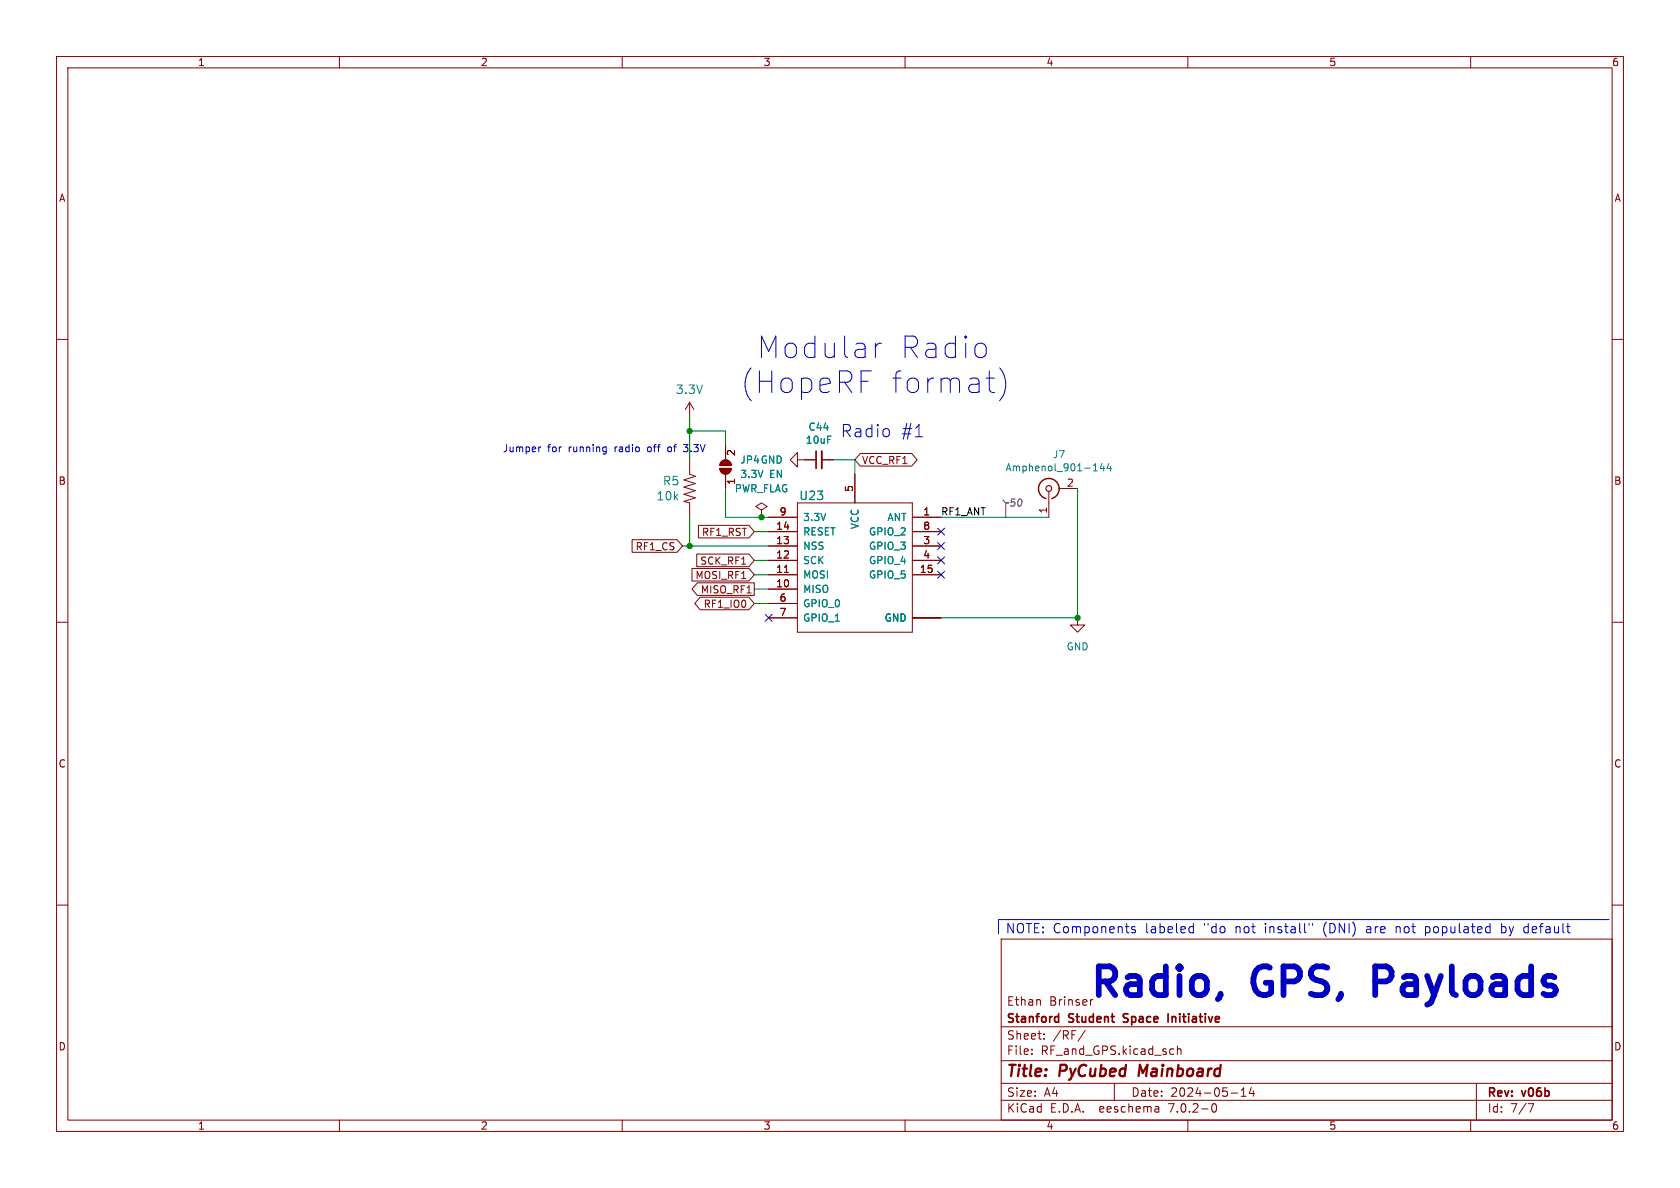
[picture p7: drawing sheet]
<svg xmlns="http://www.w3.org/2000/svg" width="297mm" height="210mm" viewBox="0 0 297 210" stroke-linecap="round" stroke-linejoin="round" font-family="sans-serif">
<g fill="none" stroke="#840000" stroke-width=".18">
<path d="M10 10h277v190h-277zM12 12h273v186h-273zM60 10v2M110 10v2M160 10v2M210 10v2M260 10v2M10 60h2M285 60h2M121.9 71.1v2.6M121.9 71.1l-.7 1.3M121.9 71.1l.8 1.3"/>
<path d="M128.3 78.7v2.6M111.7 95.4h8l.9 1.1-.9 1.1h-8zM121.9 81.3v2.5l1 .4-2 .6 2 .7-2 .6 2 .6-2 .7 2 .6-2 .6 1 .3v2.5M123.2 97.9h9.2l.9 1.2-.9 1.1h-9.2zM123.5 92.9h8.9l.9 1.1-.9 1.1h-8.9zM127.3 82.8h2a1.02 1.02 0 0 1-1 1 1.02 1.02 0 0 1-1-1zM127.6 81.6a1.02 1.02 0 0 1 1.1-.2 1.02 1.02 0 0 1 .6 .9h-2zM128.3 83.8v2.6M134.6 90.2l1-.7-1-.6-1 .6 1 .7v1.2M134.6 91.4h.1M135.9 91.4h5.1M135.9 99.1h5.1"/>
<path d="M135.9 96.5h5.1M135.9 94h5.1M141 81.3v-1.3l-1.3 1.3 1.3 1.3v-1.3h3.3M141 88.9h20.3v22.9h-20.3zM145.3 81.3h2M151.1 83.8v5.1M152.1 80.2h9.1l.9 1.1-.9 1.1h-9.1l-1-1.1zM161.3 91.4h5.1M161.3 99.1h5.1M161.3 96.5h5.1M161.3 94h5.1M185.4 86.9v4.5"/>
<path d="M187.2 86.4h3.3M10 110h2M122.3 100.5h10.1l.9 1.1-.9 1.1h-10.1zM123.3 103h10v2.3h-10l-1-1.2zM123.8 105.6h8.6l.9 1.1-.9 1.1h-8.6l-1-1.1zM135.9 104.1h5.1M135.9 101.6h5.1M135.9 109.2h5.1M135.9 106.7h5.1M138.7 101.2h.7M161.3 101.6h5.1M161.3 109.2h5.1"/>
<path d="M190.5 109.2v1.3h1.3l-1.3 1.3-1.3-1.3h1.3M285 110h2M10 160h2M285 160h2M177 166h108v32h-108zM60 198v2M110 198v2M160 198v2M177 194.5h108M177 191.5h108M177 187.5h108M177 181.5h108"/>
<path d="M182.4 186.3v.1M182.4 185.5v.1M184.6 183.6v.1M184.6 182.8v.1M191.9 182.1l-1.3 2M197 191.5v3M204.6 195.6l.3 .2v.8M204.9 196.5l-.5 .1M204.9 196h-.5M207.4 185.4l.1 .1M207.5 186.3l-.1 .1M208.1 184.9v1.5"/>
<path d="M208.1 185.5l.3-.1 .3 .1 .1 .9M210 198v2M214.4 195.2l.2-.1a.81 .81 0 0 1 .6 .6 .81 .81 0 0 1-.3 .8l-.2 .1a.81 .81 0 0 1-.3-1.4zM217.6 193.2h1.2M219.4 193.8h.9M219.4 192.7l.5-.4v1.5M221.2 192.2l-.3 1.1h.9M221.6 192.8v1M260 198v2M261 191.5v6.5M270.1 195.1h1l-.6 1.5"/>
</g>
<path d="M144.3 79.8v3M206.5 179.2v1.5" fill="none" stroke="#840000" stroke-width=".3"/>
<path d="M145.3 79.8v3" fill="none" stroke="#840000" stroke-width=".33"/>
<g fill="#840000" stroke="#840000" stroke-width=".18">
<path d="M127.3 82.8h2a1.02 1.02 0 0 1-1 1 1.02 1.02 0 0 1-1-1z"/>
<path d="M127.6 81.6a1.02 1.02 0 0 1 1.1-.2 1.02 1.02 0 0 1 .6 .9h-2z"/>
</g>
<path d="M184.9 88.1a1.81 1.81 0 0 1-1-2.8 1.81 1.81 0 0 1 3 0 1.81 1.81 0 0 1-1 2.8" fill="none" stroke="#840000" stroke-width=".25"/>
<circle cx="185.4" cy="86.4" r=".51" fill="none" stroke="#840000" stroke-width=".2"/>
<path d="M193.3 83.2h.7M194.8 81.9l-.3 .9h.8M195.1 82.4v.8M196 81.9l-.3 .9h.8M196.3 82.4v.8" fill="none" stroke="#008484" stroke-width=".18"/>
<path d="M177.3 88.4l.5 .5h.5h-.5v2.5" fill="none" stroke="#484848" stroke-width=".18"/>
<g fill="none" stroke="#0000c2" stroke-width=".18">
<path d="M95.6 79l-.2 .1M106.8 79l.4 .1M107.2 79v1l-.3 .3M107.2 79.8l-.4 .1M120.8 78.6h.8M120.8 79.7l.1 .1M154.8 60.7v2.5M155.8 60.7a.97 .97 0 0 0-1 .7M161.9 77.2h1.2M173.6 60.7l.6 .3 .2 .4v1.1l-.2 .3-.6 .4M174.4 66.8h1.4M175.1 69.2l.7 .2"/>
<path d="M176.7 65a4.4 4.4 0 0 1 0 5.8M200.7 163.9l-.4-.1-.3 .2 .1 .3 .6 .1v.4h-.7M210.5 163.8l.5 .1M211 164.8l-.5 .1M211 163.2v1.7M231.4 163.2v.4M232 163.2v.4M262.8 164.8h.6M262.8 163.9h.6M263.4 163.2v1.7M276.9 163.8h.7M277.3 164.8l.3 .1"/>
<path d="M284.5 162.6h-108v2.5"/>
</g>
<g fill="none" stroke="#008400" stroke-width=".18">
<path d="M121.9 76.2h6.4v2.5M121.9 73.7v7.6M120.6 96.5h15.3M121.9 91.4v5.1M128.3 86.4v5h7.6M133.3 99.1h2.6M133.3 94h2.6M147.3 81.3h3.8v2.5M166.4 91.4h19M190.5 86.4v22.8h-24.1M133.3 104.1h2.6M133.3 101.6h2.6"/>
<path d="M133.3 106.7h2.6"/>
</g>
<path d="M165.8 98.5l1.2 1.2M165.8 93.4l1.2 1.2M165.8 95.9l1.2 1.2M167 98.5l-1.2 1.2M167 93.4l-1.2 1.2M167 95.9l-1.2 1.2M135.3 108.6l1.2 1.2M136.5 108.6l-1.2 1.2M165.8 101l1.2 1.2M167 101l-1.2 1.2" fill="none" stroke="#000084" stroke-width=".18"/>
<g fill="#008400" stroke="#008400" stroke-width=".18">
<circle cx="190.5" cy="109.2" r=".46"/>
<circle cx="121.9" cy="76.2" r=".46"/>
<circle cx="134.6" cy="91.4" r=".46"/>
<circle cx="121.9" cy="96.5" r=".46"/>
</g>
<g font-size="7.1" fill="#0000c2">
<text x="193" y="176.5">Radio,</text>
<text x="222.1" y="176.5">GPS,</text>
<text x="245" y="176.5">Payloads</text>
</g>
<g font-size="5.3" fill="#0000c2">
<text x="133.3" y="63.7">Modular</text>
<text x="158.4" y="63.7">Radio</text>
<text x="130.8" y="69.9">(HopeRF</text>
<text x="157.1" y="69.9">format)</text>
</g>
<g font-size="3" fill="#0000c2">
<text x="148.6" y="77.5">Radio</text>
<text x="159.2" y="77.5">#1</text>
</g>
<g font-size="2.8" fill="#840000">
<text x="178" y="190.8">Title:</text>
<text x="187.4" y="190.8">PyCubed</text>
<text x="202" y="190.8">Mainboard</text>
</g>
<g font-size="2.3" fill="#0000c2">
<text x="177.8" y="165.1">NOTE: Components</text>
<text x="202.4" y="165.1">labeled</text>
<text x="212.8" y="165.1">&quot;do</text>
<text x="218.3" y="165.1">not</text>
<text x="223.6" y="165.1">install&quot;</text>
<text x="233.9" y="165.1">(DNI)</text>
<text x="241.6" y="165.1">are</text>
<text x="246.8" y="165.1">not</text>
<text x="252.1" y="165.1">populated</text>
<text x="265.6" y="165.1">by</text>
<text x="269.6" y="165.1">default</text>
</g>
<g font-size="2.1" fill="#008484">
<text x="119.4" y="69.8">3.3V</text>
<text x="116" y="88.6">10k</text>
<text x="117.1" y="86">R5</text>
<text x="141.3" y="88.6">U23</text>
</g>
<g font-size="2.1" fill="#840000">
<text x="178" y="177.9">Ethan</text>
<text x="185.5" y="177.9">Brinser</text>
<text x="178" y="183.9">Sheet:</text>
<text x="178" y="181.1">Stanford</text>
<text x="186.2" y="183.9">/RF/</text>
<text x="189.1" y="181.1">Student</text>
<text x="199.2" y="181.1">Space</text>
<text x="207.5" y="181.1">Initiative</text>
<text x="178" y="186.6">File:</text>
<text x="184" y="186.6">RF_and_GPS.kicad_sch</text>
<text x="178" y="196.8">KiCad</text>
<text x="178" y="194">Size:</text>
<text x="184.6" y="194">A4</text>
<text x="185.7" y="196.8">E.D.A.</text>
<text x="194.4" y="196.8">eeschema</text>
<text x="200" y="194">Date:</text>
<text x="206.7" y="196.8">7.0.2-0</text>
<text x="206.9" y="194">2024-05-14</text>
<text x="263" y="194.2">Rev:</text>
<text x="263" y="196.8">Id:</text>
<text x="267" y="196.8">7/7</text>
<text x="269.2" y="194.2">v06b</text>
</g>
<g font-size="1.8" fill="#840000">
<text x="35" y="11.8">1</text>
<text x="85" y="11.8">2</text>
<text x="135" y="11.8">3</text>
<text x="185" y="11.8">4</text>
<text x="235" y="11.8">5</text>
<text x="285" y="11.8">6</text>
<text x="10.4" y="35.8">A</text>
<text x="285.4" y="35.8">A</text>
<text x="130.2" y="80.7" transform="rotate(-90 130.2 80.7)">2</text>
<text x="152.4" y="82.2">VCC_RF1</text>
<text x="10.3" y="85.8">B</text>
<text x="130.2" y="85.8" transform="rotate(-90 130.2 85.8)">1</text>
<text x="150.9" y="87" transform="rotate(-90 150.9 87)">5</text>
<text x="188.6" y="86.1">2</text>
<text x="285.3" y="85.8">B</text>
<text x="124" y="94.9">RF1_RST</text>
<text x="137.2" y="93.7">14</text>
<text x="137.8" y="91.2">9</text>
<text x="163.2" y="91.2">1</text>
<text x="163.2" y="93.7">8</text>
<text x="185.2" y="90.8" transform="rotate(-90 185.2 90.8)">1</text>
<text x="112.2" y="97.4">RF1_CS</text>
<text x="123.7" y="100">SCK_RF1</text>
<text x="137.2" y="101.3">11</text>
<text x="137.2" y="98.8">12</text>
<text x="137.2" y="96.3">13</text>
<text x="162.6" y="101.3">15</text>
<text x="163.2" y="96.3">3</text>
<text x="163.2" y="98.8">4</text>
<text x="122.8" y="102.5">MOSI_RF1</text>
<text x="123.8" y="105.1">MISO_RF1</text>
<text x="124.3" y="107.6">RF1_IO0</text>
<text x="137.2" y="103.9">10</text>
<text x="137.8" y="106.4">6</text>
<text x="137.8" y="109">7</text>
<text x="10.3" y="135.8">C</text>
<text x="285.3" y="135.8">C</text>
<text x="10.3" y="185.8">D</text>
<text x="285.3" y="185.8">D</text>
<text x="35" y="199.8">1</text>
<text x="85" y="199.8">2</text>
<text x="135" y="199.8">3</text>
<text x="185" y="199.8">4</text>
<text x="235" y="199.8">5</text>
<text x="285" y="199.8">6</text>
</g>
<g font-size="1.8" fill="#008484">
<text x="142.9" y="76.3">C44</text>
<text x="130.8" y="82.1">JP4 GND</text>
<text x="142.4" y="78.6">10uF</text>
<text x="177.7" y="83.5">Amphenol_901-144</text>
<text x="186.1" y="81.2">J7</text>
<text x="129.8" y="87.2">PWR_FLAG</text>
<text x="130.8" y="84.6">3.3V</text>
<text x="136" y="84.6">EN</text>
<text x="142" y="94.8">RESET</text>
<text x="142" y="92.3">3.3V</text>
<text x="152" y="93.7" transform="rotate(-90 152 93.7)">VCC</text>
<text x="153.5" y="94.8">GPIO_2</text>
<text x="156.8" y="92.3">ANT</text>
<text x="142" y="99.9">SCK</text>
<text x="142" y="97.3">NSS</text>
<text x="153.5" y="97.3">GPIO_3</text>
<text x="153.5" y="99.9">GPIO_4</text>
<text x="142" y="105">MISO</text>
<text x="142" y="102.4">MOSI</text>
<text x="142" y="107.5">GPIO_0</text>
<text x="153.5" y="102.4">GPIO_5</text>
<text x="142" y="110">GPIO_1</text>
<text x="156.3" y="110">GND</text>
<text x="188.5" y="115.1">GND</text>
</g>
<g font-size="1.8" fill="#0000c2">
<text x="88.9" y="80">Jumper</text>
<text x="96.8" y="80">for</text>
<text x="100.6" y="80">running</text>
<text x="108.8" y="80">radio</text>
<text x="114.7" y="80">off</text>
<text x="118.4" y="80">of</text>
<text x="121.4" y="80">3.3V</text>
</g>
<text font-size="1.8" fill="#484848" x="178.4" y="89.7">50</text>
<text font-size="1.8" x="166.4" y="91.2">RF1_ANT</text>
</svg>
